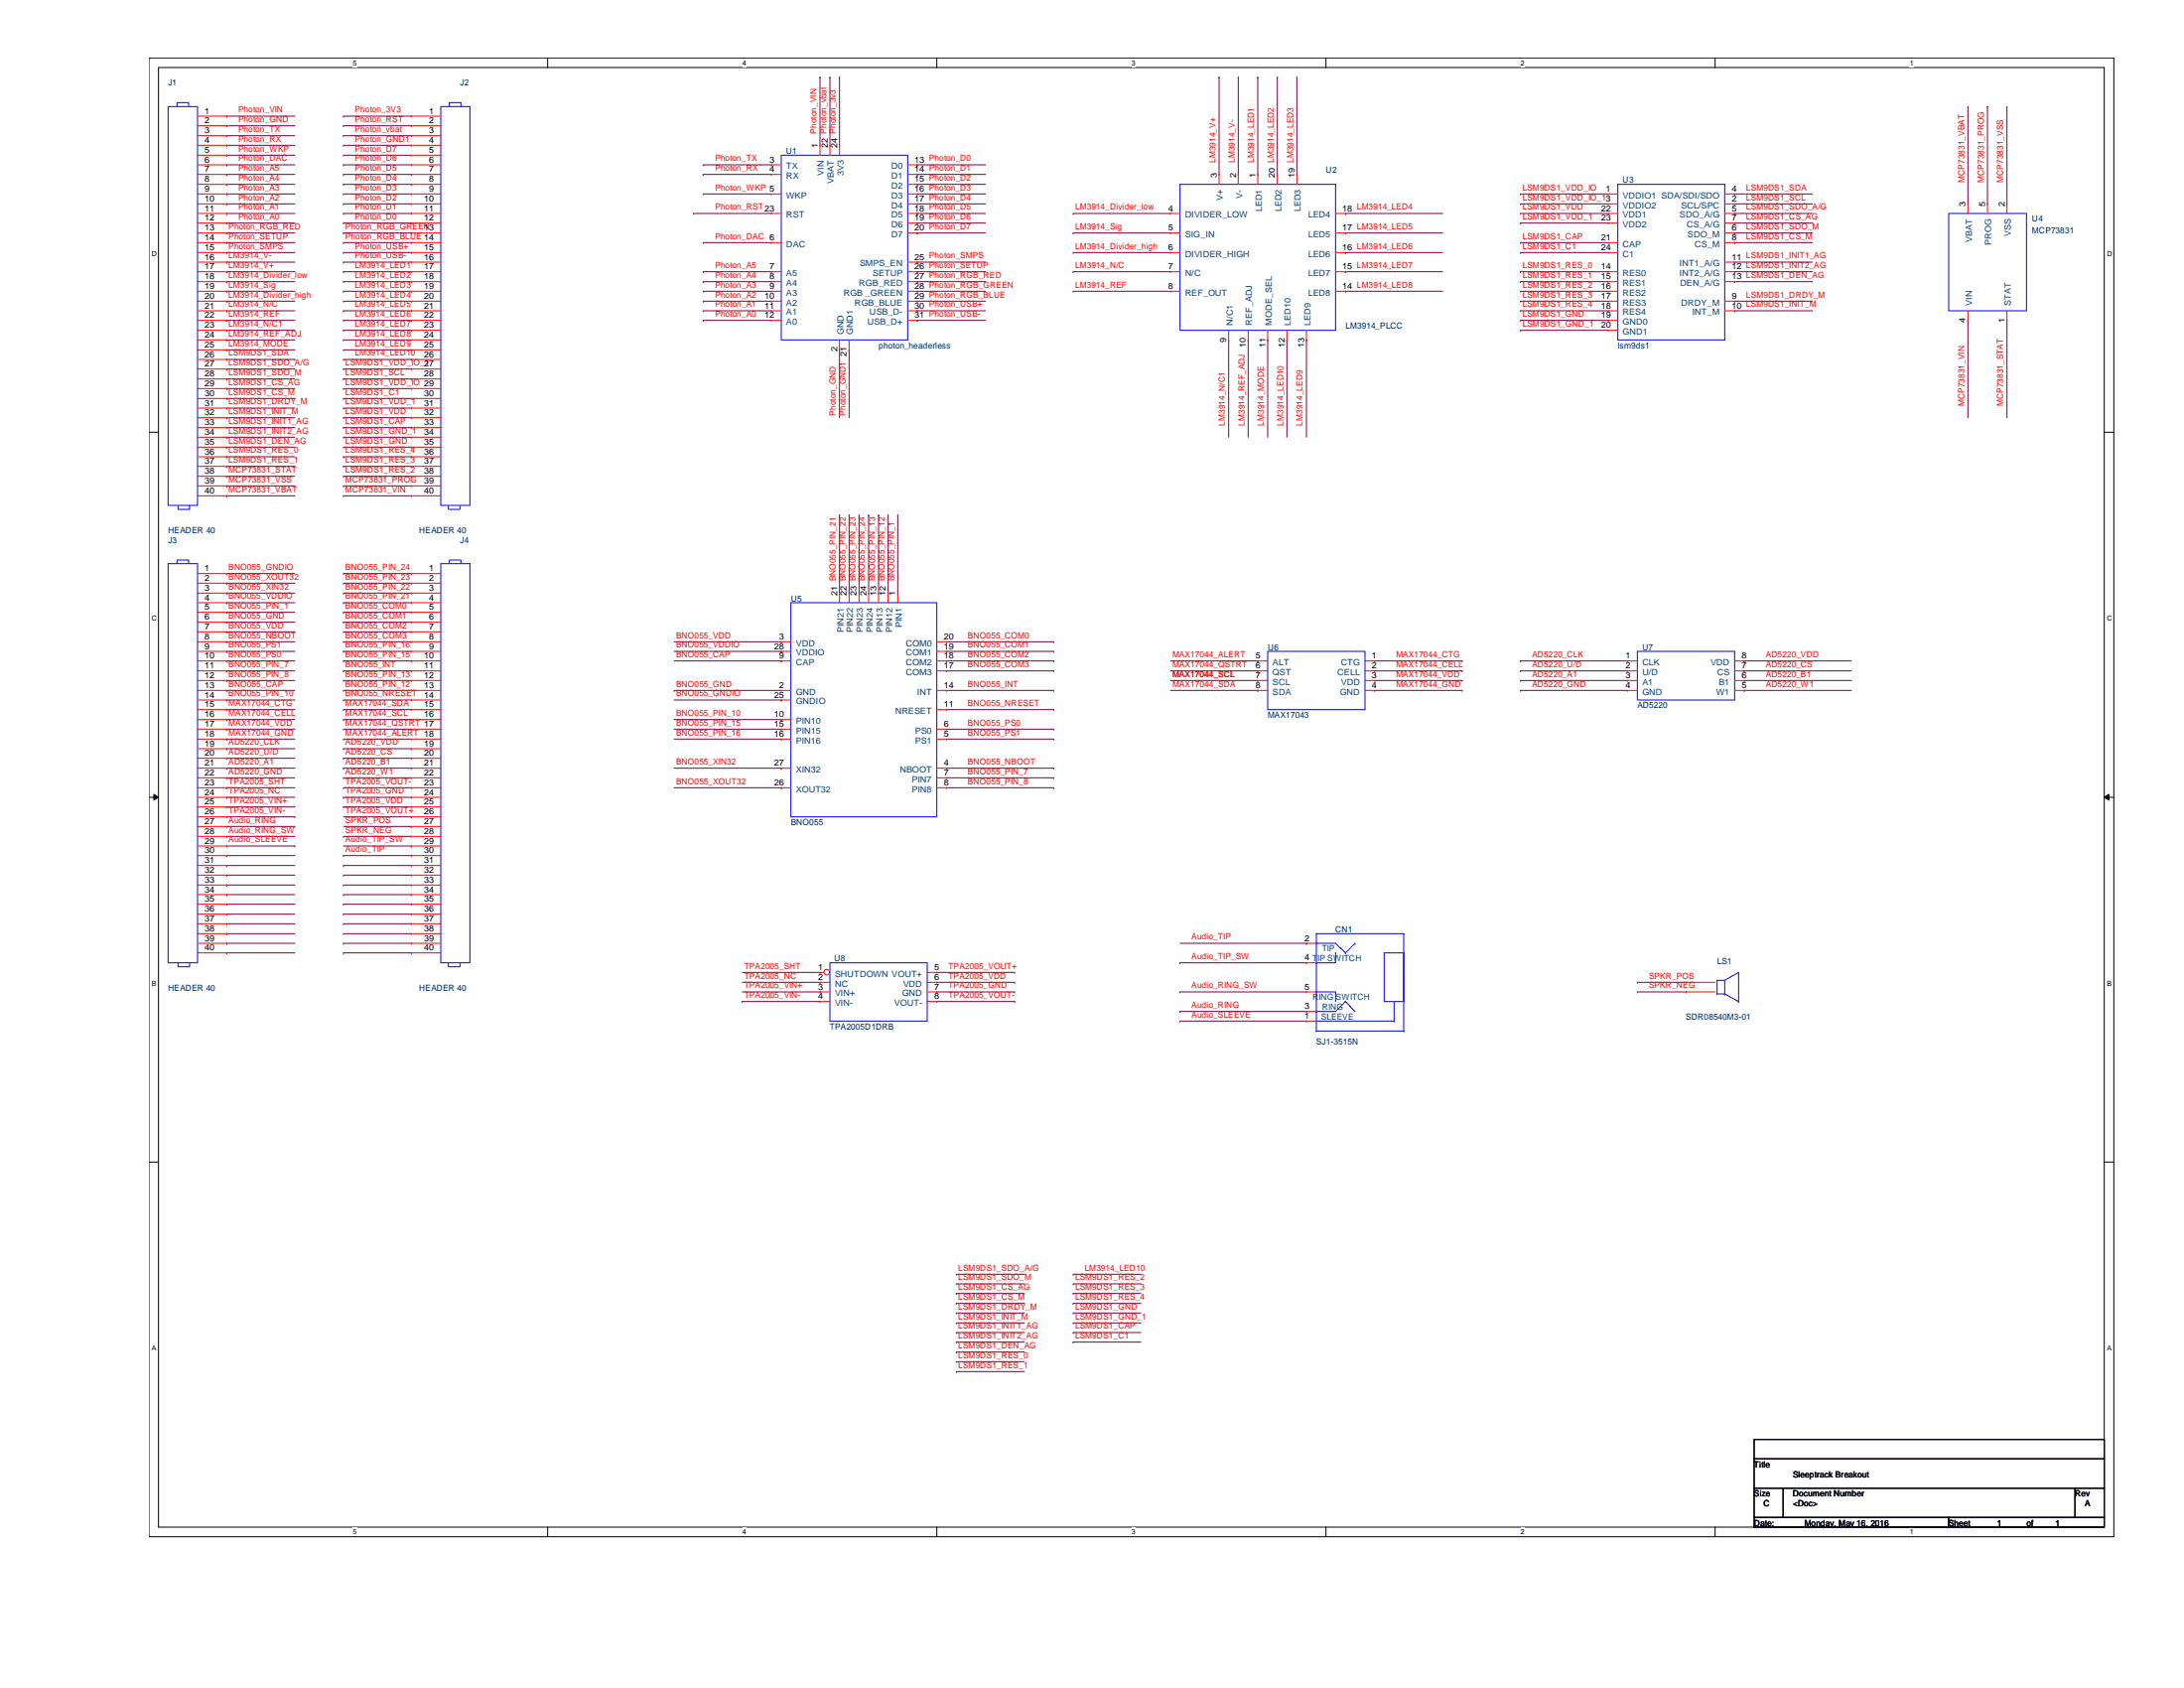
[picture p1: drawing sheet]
# OrCAD Capture schematic BREAKOUT.DSN

## Sheets
1 P01_Title: title: UNCC USAFRL HEAT Control Vest; rev: A1; note: 1-12
2 P02_Particle: size C; title: Sleeptrack Breakout; rev: A

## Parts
CN1  SJ1-3515N  [3_5mmJack]
J1  HEADER 40  [header40]
J2  HEADER 40  [header40]
J3  HEADER 40  [header40]
J4  HEADER 40  [header40]
LS1  SDR08540M3-01  [ec211]
U1  photon_headerless  [p0_headerless]
U2  LM3914_PLCC  [lm3914_plcc_long]
U3  lsm9ds1  [LGA-24L]
U4  MCP73831  [SOT235]
U5  BNO055  [bno055]
U6  MAX17043  [MAX17044]
U7  AD5220  [SOIC8]
U8  TPA2005D1DRB  [SON8]

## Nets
AD5220_A1: J3.21 U7.3(A1)
AD5220_B1: J4.21 U7.6(B1)
AD5220_CLK: J3.19 U7.1(CLK)
AD5220_CS: J4.20 U7.7(CS)
AD5220_GND: J3.22 U7.4(GND)
AD5220_U/D: J3.20 U7.2(U/D)
AD5220_VDD: J4.19 U7.8(VDD)
AD5220_W1: J4.22 U7.5(W1)
Audio_RING: CN1.3(RING) J3.27
Audio_RING_SW: CN1.5(RING_SWITCH) J3.28
Audio_SLEEVE: CN1.1(SLEEVE) J3.29
Audio_TIP: CN1.2(TIP) J4.30
Audio_TIP_SW: CN1.4(TIP_SWITCH) J4.29
BNO055_CAP: J3.13 U5.9(CAP)
BNO055_COM0: J4.5 U5.20(COM0)
BNO055_COM1: J4.6 U5.19(COM1)
BNO055_COM2: J4.7 U5.18(COM2)
BNO055_COM3: J4.8 U5.17(COM3)
BNO055_GND: J3.6 U5.2(GND)
BNO055_GNDIO: J3.1 U5.25(GNDIO)
BNO055_INT: J4.11 U5.14(INT)
BNO055_NBOOT: J3.8 U5.4(NBOOT)
BNO055_NRESET: J4.14 U5.11(NRESET)
BNO055_PIN_1: J3.5 U5.1(PIN1)
BNO055_PIN_7: J3.11 U5.7(PIN7)
BNO055_PIN_8: J3.12 U5.8(PIN8)
BNO055_PIN_10: J3.14 U5.10(PIN10)
BNO055_PIN_12: J4.13 U5.12(PIN12)
BNO055_PIN_13: J4.12 U5.13(PIN13)
BNO055_PIN_15: J4.10 U5.15(PIN15)
BNO055_PIN_16: J4.9 U5.16(PIN16)
BNO055_PIN_21: J4.4 U5.21(PIN21)
BNO055_PIN_22: J4.3 U5.22(PIN22)
BNO055_PIN_23: J4.2 U5.23(PIN23)
BNO055_PIN_24: J4.1 U5.24(PIN24)
BNO055_PS0: J3.10 U5.6(PS0)
BNO055_PS1: J3.9 U5.5(PS1)
BNO055_VDD: J3.7 U5.3(VDD)
BNO055_VDDIO: J3.4 U5.28(VDDIO)
BNO055_XIN32: J3.3 U5.27(XIN32)
BNO055_XOUT32: J3.2 U5.26(XOUT32)
LM3914_Divider_high: J1.20 U2.6(DIVIDER_HIGH)
LM3914_Divider_low: J1.18 U2.4(DIVIDER_LOW)
LM3914_LED1: J2.17 U2.1(LED1)
LM3914_LED2: J2.18 U2.20(LED2)
LM3914_LED3: J2.19 U2.19(LED3)
LM3914_LED4: J2.20 U2.18(LED4)
LM3914_LED5: J2.21 U2.17(LED5)
LM3914_LED6: J2.22 U2.16(LED6)
LM3914_LED7: J2.23 U2.15(LED7)
LM3914_LED8: J2.24 U2.14(LED8)
LM3914_LED9: J2.25 U2.13(LED9)
LM3914_LED10: J2.26 U2.12(LED10)
LM3914_MODE: J1.25 U2.11(MODE_SEL)
LM3914_N/C: J1.21 U2.7(N/C)
LM3914_N/C1: J1.23 U2.9(N/C1)
LM3914_REF: J1.22 U2.8(REF_OUT)
LM3914_REF_ADJ: J1.24 U2.10(REF_ADJ)
LM3914_Sig: J1.19 U2.5(SIG_IN)
LM3914_V+: J1.17 U2.3(V+)
LM3914_V-: J1.16 U2.2(V-)
LSM9DS1_C1: J2.30 U3.24(C1)
LSM9DS1_CAP: J2.33 U3.21(CAP)
LSM9DS1_CS_AG: J1.29 U3.7(CS_A/G)
LSM9DS1_CS_M: J1.30 U3.8(CS_M)
LSM9DS1_DEN_AG: J1.35 U3.13(DEN_A/G)
LSM9DS1_DRDY_M: J1.31 U3.9(DRDY_M)
LSM9DS1_GND: J2.35 U3.19(GND0)
LSM9DS1_GND_1: J2.34 U3.20(GND1)
LSM9DS1_INIT1_AG: J1.33 U3.11(INT1_A/G)
LSM9DS1_INIT2_AG: J1.34 U3.12(INT2_A/G)
LSM9DS1_INIT_M: J1.32 U3.10(INT_M)
LSM9DS1_RES_0: J1.36 U3.14(RES0)
LSM9DS1_RES_1: J1.37 U3.15(RES1)
LSM9DS1_RES_2: J2.38 U3.16(RES2)
LSM9DS1_RES_3: J2.37 U3.17(RES3)
LSM9DS1_RES_4: J2.36 U3.18(RES4)
LSM9DS1_SCL: J2.28 U3.2(SCL/SPC)
LSM9DS1_SDA: J1.26 U3.4(SDA/SDI/SDO)
LSM9DS1_SDO_A/G: J1.27 U3.5(SDO_A/G)
LSM9DS1_SDO_M: J1.28 U3.6(SDO_M)
LSM9DS1_VDD: J2.32 U3.22(VDD1)
LSM9DS1_VDD_1: J2.31 U3.23(VDD2)
LSM9DS1_VDD_IO: J2.29 U3.1(VDDIO1)
LSM9DS1_VDD_IO_1: J2.27 U3.3(VDDIO2)
MAX17044_ALERT: J4.18 U6.5(ALT)
MAX17044_CELL: J3.16 U6.2(CELL)
MAX17044_CTG: J3.15 U6.1(CTG)
MAX17044_GND: J3.18 U6.4(GND)
MAX17044_QSTRT: J4.17 U6.6(QST)
MAX17044_SCL: J4.16 U6.7(SCL)
MAX17044_SDA: J4.15 U6.8(SDA)
MAX17044_VDD: J3.17 U6.3(VDD)
MCP73831_PROG: J2.39 U4.5(PROG)
MCP73831_STAT: J1.38 U4.1(STAT)
MCP73831_VBAT: J1.40 U4.3(VBAT)
MCP73831_VIN: J2.40 U4.4(VIN)
MCP73831_VSS: J1.39 U4.2(VSS)
Photon_3V3: J2.1 U1.24(3V3)
Photon_A0: J1.12 U1.12(A0)
Photon_A1: J1.11 U1.11(A1)
Photon_A2: J1.10 U1.10(A2)
Photon_A3: J1.9 U1.9(A3)
Photon_A4: J1.8 U1.8(A4)
Photon_A5: J1.7 U1.7(A5)
Photon_D0: J2.12 U1.13(D0)
Photon_D1: J2.11 U1.14(D1)
Photon_D2: J2.10 U1.15(D2)
Photon_D3: J2.9 U1.16(D3)
Photon_D4: J2.8 U1.17(D4)
Photon_D5: J2.7 U1.18(D5)
Photon_D6: J2.6 U1.19(D6)
Photon_D7: J2.5 U1.20(D7)
Photon_DAC: J1.6 U1.6(DAC)
Photon_GND: J1.2 U1.2(GND)
Photon_GND1: J2.4 U1.21(GND1)
Photon_RGB_BLUE: J2.14 U1.29(RGB_BLUE)
Photon_RGB_GREEN: J2.13 U1.28(RGB__GREEN)
Photon_RGB_RED: J1.13 U1.27(RGB_RED)
Photon_RST: J2.2 U1.23(RST)
Photon_RX: J1.4 U1.4(RX)
Photon_SETUP: J1.14 U1.26(SETUP)
Photon_SMPS: J1.15 U1.25(SMPS_EN)
Photon_TX: J1.3 U1.3(TX)
Photon_USB+: J2.15 U1.30(USB_D-)
Photon_USB-: J2.16 U1.31(USB_D+)
Photon_vbat: J2.3 U1.22(VBAT)
Photon_VIN: J1.1 U1.1(VIN)
Photon_WKP: J1.5 U1.5(WKP)
SPKR_NEG: J4.28 LS1.2
SPKR_POS: J4.27 LS1.1
TPA2005_GND: J4.24 U8.7(GND)
TPA2005_NC: J3.24 U8.2(NC)
TPA2005_SHT: J3.23 U8.1(SHUTDOWN)
TPA2005_VDD: J4.25 U8.6(VDD)
TPA2005_VIN+: J3.25 U8.3(VIN+)
TPA2005_VIN-: J3.26 U8.4(VIN-)
TPA2005_VOUT+: J4.26 U8.5(VOUT+)
TPA2005_VOUT-: J4.23 U8.8(VOUT-)

Not connected (* = marked no-connect by the designer): J3 30 31 32 33 34 35 36 37 38 39 40; J4 31 32 33 34 35 36 37 38 39 40

## Notes on the sheets
sheet 1
- REV
- Description
- DATE
- BY
- A1
- Initial Layout
- 05/04/16
- MT
- PAGE NO.
- SCHEMATIC PAGE
- 1
- COVER PAGE
- 2
- Particle Photon P1; DEV BOARD
- 3
- LM3914; LED BAR CHART CHIP
- 4
- LSMDS1; OLD IMU
- 5
- BNO055; NEW IMU
- 6
- MCP73831; BATTERY CHARGER IC
- 7
- MAX17043; BATTERY FUEL GAUGE
- 8
- AD5220; DIGITAL POTENTIOMETER
- 9
- TPA2005D1DRB; AUDIO AMP
- 10
- SJ1-3515N; 3MM Audio Jack
- 11
- SDR08540M3-01; PIEZO SPEAKER
